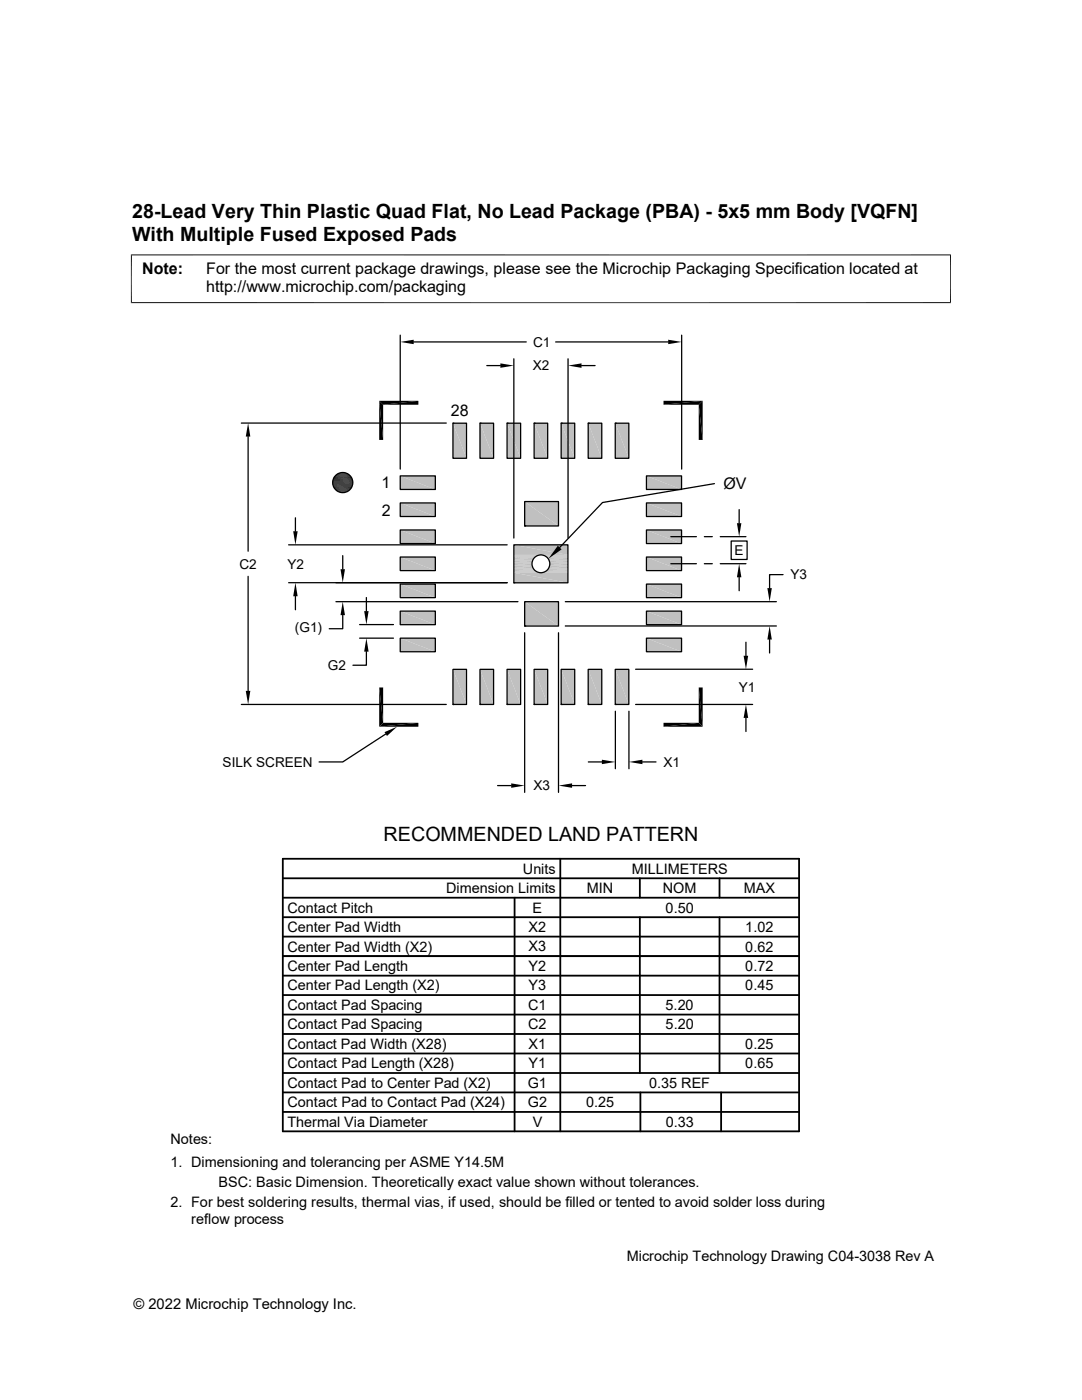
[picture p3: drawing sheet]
<svg xmlns="http://www.w3.org/2000/svg" width="216mm" height="279mm" viewBox="0 0 216 279" stroke-linecap="round" stroke-linejoin="round" font-family="sans-serif">
<g fill="#c0c0c0">
<path d="M122.8 84.5l2.7 7h-2.7z"/>
<path d="M122.8 84.5h2.7v7z"/>
<path d="M117.4 84.5l2.7 7h-2.7z"/>
<path d="M117.4 84.5h2.7v7z"/>
<path d="M112 84.5l2.7 7h-2.7z"/>
<path d="M112 84.5h2.7v7z"/>
<path d="M106.6 84.5l2.7 7h-2.7z"/>
<path d="M106.6 84.5h2.7v7z"/>
<path d="M101.2 84.5l2.7 7h-2.7z"/>
<path d="M101.2 84.5h2.7v7z"/>
<path d="M95.8 84.5l2.7 7h-2.7z"/>
<path d="M95.8 84.5h2.7v7z"/>
<path d="M90.4 84.5l2.7 7h-2.7z"/>
<path d="M90.4 84.5h2.7v7z"/>
<path d="M129 95l7 2.7h-7z"/>
<path d="M129 95h7v2.7z"/>
<path d="M79.9 95l7 2.7h-7z"/>
<path d="M79.9 95h7v2.7z"/>
<path d="M129 100.4l7 2.7h-7z"/>
<path d="M129 100.4h7v2.7z"/>
<path d="M79.9 100.4l7 2.7h-7z"/>
<path d="M79.9 100.4h7v2.7z"/>
<path d="M104.7 100.1l6.7 4.9h-6.7z"/>
<path d="M104.7 100.1h6.7v4.9z"/>
<path d="M129 105.8l7 2.7h-7z"/>
<path d="M129 105.8h7v2.7z"/>
<path d="M79.9 105.8l7 2.7h-7z"/>
<path d="M79.9 105.8h7v2.7z"/>
<path d="M102.5 108.7l10.8 2h-10.8z"/>
<path d="M102.5 108.7h10.8v2z"/>
</g>
<path d="M102.5 110.8h5.3M102.5 110.9h4.9M102.5 111h4.6M108.1 110.8h5.2M108.4 110.9h4.9M108.7 111h4.6" fill="none" stroke="#c0c0c0" stroke-width=".2"/>
<path d="M102.5 111.2h4.3M109 111.2h4.3" fill="none" stroke="#c0c0c0" stroke-width=".21"/>
<path d="M102.5 111.5h4.1M102.5 113.6h4.1M109.2 111.5h4.1M109.2 113.6h4.1" fill="none" stroke="#c0c0c0" stroke-width=".28"/>
<path d="M102.5 111.7h3.9M102.5 113.3h3.9M109.5 113.3h3.8M109.5 111.7h3.8" fill="none" stroke="#c0c0c0" stroke-width=".3"/>
<path d="M102.5 112h3.8M102.5 112.4h3.7M102.5 112.7h3.7M102.5 113h3.8M109.6 112h3.7M109.6 113h3.7M109.7 112.7h3.6M109.7 112.4h3.6" fill="none" stroke="#c0c0c0" stroke-width=".32"/>
<g fill="#c0c0c0">
<path d="M129 111.2l7 2.7h-7z"/>
<path d="M129 111.2h7v2.7z"/>
<path d="M79.9 111.2l7 2.7h-7z"/>
<path d="M79.9 111.2h7v2.7z"/>
</g>
<path d="M102.5 113.8h4.3M109 113.8h4.3" fill="none" stroke="#c0c0c0" stroke-width=".21"/>
<path d="M102.5 114h4.6M102.5 114.2h4.9M102.5 114.3h5.3M108.1 114.3h5.2M108.4 114.2h4.9M108.7 114h4.6" fill="none" stroke="#c0c0c0" stroke-width=".2"/>
<g fill="#c0c0c0">
<path d="M102.5 114.3l10.8 2h-10.8z"/>
<path d="M102.5 114.3h10.8v2z"/>
<path d="M129 116.6l7 2.7h-7z"/>
<path d="M129 116.6h7v2.7z"/>
<path d="M79.9 116.6l7 2.7h-7z"/>
<path d="M79.9 116.6h7v2.7z"/>
<path d="M129 122l7 2.7h-7z"/>
<path d="M129 122h7v2.7z"/>
<path d="M79.9 122l7 2.7h-7z"/>
<path d="M79.9 122h7v2.7z"/>
<path d="M104.7 120.1l6.7 4.8h-6.7z"/>
<path d="M104.7 120.1h6.7v4.8z"/>
<path d="M129 127.4l7 2.7h-7z"/>
<path d="M129 127.4h7v2.7z"/>
<path d="M79.9 127.4l7 2.7h-7z"/>
<path d="M79.9 127.4h7v2.7z"/>
<path d="M122.8 133.6l2.7 7h-2.7z"/>
<path d="M122.8 133.6h2.7v7z"/>
<path d="M117.4 133.6l2.7 7h-2.7z"/>
<path d="M117.4 133.6h2.7v7z"/>
<path d="M112 133.6l2.7 7h-2.7z"/>
<path d="M112 133.6h2.7v7z"/>
<path d="M106.6 133.6l2.7 7h-2.7z"/>
<path d="M106.6 133.6h2.7v7z"/>
<path d="M101.2 133.6l2.7 7h-2.7z"/>
<path d="M101.2 133.6h2.7v7z"/>
<path d="M95.8 133.6l2.7 7h-2.7z"/>
<path d="M95.8 133.6h2.7v7z"/>
<path d="M90.4 133.6l2.7 7h-2.7z"/>
<path d="M90.4 133.6h2.7v7z"/>
</g>
<g fill="none" stroke="#000" stroke-width=".25">
<path d="M79.9 66.9v26.7M82.5 68.2h22.5M97.1 73h2.7M102.5 71.6v35.8M110.9 68.2h22.4M113.3 71.6v35.8M116 73h2.7M136 66.9v26.7M48.2 84.4h40.8M49.5 87.1v22.9M79.9 95h7v2.7h-7zM90.4 84.5h2.7v7h-2.7z"/>
<path d="M90.4 84.5h.1M95.8 84.5h2.7v7h-2.7zM95.8 84.5h.1M101.2 84.5h2.7v7h-2.7zM101.2 84.5h.1M106.6 84.5h2.7v7h-2.7zM106.6 84.5h.1M112 84.5h2.7v7h-2.7zM112 84.5h.1M117.4 84.5h2.7v7h-2.7zM117.4 84.5h.1M122.8 84.5h2.7v7h-2.7z"/>
<path d="M122.8 84.5h.1M129 95h7v2.7h-7zM142.6 96.5l-22.4 3.8-8.5 9M49.5 115v22.9M57.6 108.7h43.6M57.6 116.3h43.6M58.9 103.3v2.7M58.9 119v2.7M68.4 110.9v2.7M73.1 119.3v2.7M79.9 116.6h7v2.7h-7zM79.9 111.2h7v2.7h-7z"/>
<path d="M79.9 105.8h7v2.7h-7zM79.9 100.4h7v2.7h-7zM102.5 108.7h10.8v7.6h-10.8zM102.5 116.3h.1M104.7 100.1h6.7v4.9h-6.7zM104.7 105h.1M129 116.6h7v2.7h-7zM129 111.2h7v2.7h-7zM129 105.8h7v2.7h-7zM129 100.4h7v2.7h-7zM133.9 107.1h5.1M133.9 112.5h5.1"/>
<path d="M140.5 107.1h1.6M140.5 112.5h1.6M143.7 107.1h5.1M143.7 112.5h5.1M145.9 108h3.2v3.7h-3.2zM147.5 101.7v2.7M147.5 115.2v2.7M156.3 114.7h-2.7v2.7M67 120.1h36.4M68.4 122.8v2.7h-2.7M71.8 124.7h6.7M71.8 127.4h6.7"/>
<path d="M73.1 130v2.8h-2.7M79.9 127.4h7v2.7h-7zM79.9 122h7v2.7h-7zM90.4 133.6h2.7v7h-2.7zM95.8 133.6h2.7v7h-2.7zM101.2 133.6h2.7v7h-2.7zM104.7 120.1h6.7v4.8h-6.7zM104.7 124.9h.1M104.7 126.3v31.8M106.6 133.6h2.7v7h-2.7zM111.4 126.3v31.8M112 133.6h2.7v7h-2.7z"/>
<path d="M112.8 124.9h42.1M112.8 120.1h42.1M117.4 133.6h2.7v7h-2.7zM122.8 133.6h2.7v7h-2.7zM126.8 133.6h23.4M129 127.4h7v2.7h-7zM129 122h7v2.7h-7zM148.8 128.2v2.7M153.6 127.6v2.7M48.2 140.6h40.8M77 146.5l-8.6 5.6h-4.7M90.4 140.6h.1"/>
<path d="M95.8 140.6h.1M99.3 156.8h2.7M101.2 140.6h.1M106.6 140.6h.1M112 140.6h.1M114.2 156.8h2.6M117.4 140.6h.1M117.4 152.1h2.7M122.8 140.6h.1M122.8 141.9v11.5M125.5 141.9v11.5M126.8 140.6h23.4"/>
<path d="M128.2 152.1h2.7M148.8 143.3v2.7"/>
<circle cx="68.4" cy="96.3" r="2.01"/>
<circle cx="107.9" cy="112.5" r="1.78"/>
</g>
<g fill="none" stroke="#000" stroke-width=".36">
<path d="M56.4 175.3h103M56.4 171.4h103v54.4h-103zM56.4 179.2h103M102.7 179.2v46.6M111.8 171.4v54.4M127.7 175.3v3.9M143.6 175.3v3.9M56.4 186.9h103M56.4 183h103M56.4 190.8h103M56.4 194.7h103M56.4 198.6h103"/>
<path d="M127.7 183v31.1M143.6 183v31.1M56.4 206.4h103M56.4 210.2h103M56.4 214.1h103M56.4 202.5h103M56.4 218h103M127.8 218v7.8M143.9 218v7.8M56.4 221.9h103"/>
</g>
<g fill="#000">
<path d="M75.7 80l.8 7.8h-.8zM79.9 68.2l2.6-.4v.9zM75.7 80h7.8l-7 .8zM99.8 72.5l2.7 .5-2.7 .4zM113.3 73l2.7-.5v.9zM132.4 80h7.8l-7.8 .8zM133.3 67.8l2.7 .4-2.7 .5zM139.4 80.8l.8-.8v7.8zM49.5 84.4l.5 2.7h-1zM67.4 98.1h1.8zM67.6 94.5l1.8 .1zM67.6 98.1l1.4 .1z"/>
<path d="M67.6 98.1h1.6zM67.6 94.5h1.6zM67.7 94.4l1.5 .1zM67.7 98.2l1.2 .1zM67.7 98.2h1.3zM67.7 94.4h1.3zM67.9 94.3l1.1 .1zM67.9 98.3h.7zM67.9 98.3h1zM67.9 94.3h1zM68.1 94.3h.8zM68.1 98.3h.5z"/>
<path d="M68.1 94.3h.5zM75.7 80l.8 .8v7zM76.5 80.8l7-.8v.8zM132.4 80.8l7.8-.8-.8 .8zM139.4 80.8l.8 7h-.8zM58.5 106h.9l-.5 2.7zM58.9 116.3l.5 2.7h-.9zM67.9 113.6h.9l-.4 2.7zM111.3 108.9l.8 .7-2.7 1.9zM147 104.4h.9l-.4 2.7zM147.5 112.5l.4 2.7h-.9zM153.1 117.4h.9l-.4 2.7z"/>
<path d="M49 137.9h1l-.5 2.7zM68.4 120.1l.4 2.7h-.9zM72.7 122h.9l-.5 2.7zM73.1 127.4l.5 2.6h-.9zM148.4 130.9h.9l-.5 2.7zM153.6 124.9l.4 2.7h-.9zM75.7 137.2l.8 7.1-.8 .7zM75.7 137.2h.8v7.1zM76.7 146.1l2.5-1.1-2 1.9zM75.7 145l7.8-.7v.7zM76.5 144.3h7l-7.8 .7zM102 156.3l2.7 .5-2.7 .4z"/>
<path d="M111.4 156.8l2.8-.5v.9zM120.1 151.6l2.7 .5-2.7 .4zM125.5 152.1l2.7-.5v.9zM132.4 144.3h7l-7 .7zM132.4 145l7-.7 .8 .7zM139.4 137.2l.8 7.8-.8-.7zM139.4 137.2h.8v7.8zM148.8 140.6l.5 2.7h-.9z"/>
</g>
<g fill="none" stroke="#000" stroke-width=".2">
<path d="M26.1 50.9h163.7M26.2 50.8v9.7M189.7 50.8v9.7M26.1 60.4h163.7M66.4 96h4M66.4 96.2h4M66.4 96.4h4M66.4 96.6h4M66.4 95.8h4M66.4 96.8h4M66.4 97h3.9M66.4 95.6h3.9"/>
<path d="M66.5 95.5h3.8M66.5 97.2h3.8M66.6 97.3h3.6M66.6 95.3h3.6M66.7 97.5h3.4M66.7 95.1h3.4M66.8 97.6h3.2M66.8 95h3.2M66.9 97.8h3M66.9 94.8h3M67.1 94.7h2.6M67.1 97.9h2.6"/>
<path d="M67.2 94.6h2.4M67.2 98h2.4M67.4 98.1h2M67.4 94.5h2"/>
</g>
<g font-size="3.9">
<text x="26.4" y="43.5">28-Lead Very Thin Plastic Quad Flat, No Lead Package (PBA) - 5x5 mm Body [VQFN]</text>
<text x="26.4" y="48">With Multiple Fused Exposed Pads</text>
<text x="76.5" y="167.8">RECOMMENDED LAND PATTERN</text>
</g>
<g font-size="3.2">
<text x="28.4" y="54.6">Note:</text>
<text x="41.1" y="58.3">http://www.microchip.com/packaging</text>
<text x="41.1" y="54.6">For the most current package drawings, please see the Microchip Packaging Specification located at</text>
<text x="90" y="83.1">28</text>
<text x="76.1" y="97.5">1</text>
<text x="144.4" y="97.6">ØV</text>
<text x="76.2" y="102.9">2</text>
</g>
<g font-size="2.9">
<text x="89" y="178.2">Dimension Limits</text>
<text x="104.3" y="174.4">Units</text>
<text x="117.1" y="178.2">MIN</text>
<text x="126" y="174.4">MILLIMETERS</text>
<text x="132.3" y="178.2">NOM</text>
<text x="148.4" y="178.2">MAX</text>
<text x="57.3" y="182.1">Contact Pitch</text>
<text x="106.3" y="182.1">E</text>
<text x="132.8" y="182.1">0.50</text>
<text x="57.3" y="186">Center Pad Width</text>
<text x="57.3" y="189.9">Center Pad Width (X2)</text>
<text x="105.5" y="186">X2</text>
<text x="105.5" y="189.9">X3</text>
<text x="148.7" y="186">1.02</text>
<text x="148.7" y="189.9">0.62</text>
<text x="57.3" y="193.8">Center Pad Length</text>
<text x="57.3" y="197.7">Center Pad Length (X2)</text>
<text x="105.5" y="193.8">Y2</text>
<text x="105.5" y="197.7">Y3</text>
<text x="148.7" y="193.8">0.72</text>
<text x="148.7" y="197.7">0.45</text>
<text x="57.3" y="201.6">Contact Pad Spacing</text>
<text x="105.4" y="201.6">C1</text>
<text x="132.8" y="201.6">5.20</text>
<text x="57.3" y="205.4">Contact Pad Spacing</text>
<text x="57.3" y="209.3">Contact Pad Width (X28)</text>
<text x="105.4" y="205.4">C2</text>
<text x="105.5" y="209.3">X1</text>
<text x="132.8" y="205.4">5.20</text>
<text x="148.7" y="209.3">0.25</text>
<text x="57.3" y="213.2">Contact Pad Length (X28)</text>
<text x="105.5" y="213.2">Y1</text>
<text x="148.7" y="213.2">0.65</text>
<text x="57.3" y="221">Contact Pad to Contact Pad (X24)</text>
<text x="57.3" y="217.1">Contact Pad to Center Pad (X2)</text>
<text x="105.3" y="217.1">G1</text>
<text x="105.3" y="221">G2</text>
<text x="116.9" y="221">0.25</text>
<text x="129.5" y="217.1">0.35 REF</text>
<text x="57.3" y="224.9">Thermal Via Diameter</text>
<text x="106.3" y="224.9">V</text>
<text x="132.8" y="224.9">0.33</text>
<text x="34" y="228.3">Notes:</text>
<text x="34" y="232.9">1. Dimensioning and tolerancing per ASME Y14.5M</text>
<text x="43.6" y="236.9">BSC: Basic Dimension. Theoretically exact value shown without tolerances.</text>
<text x="34" y="241">2. For best soldering results, thermal vias, if used, should be filled or tented to avoid solder loss during</text>
<text x="38.1" y="244.3">reflow process</text>
<text x="125.1" y="251.7">Microchip Technology Drawing C04-3038 Rev A</text>
<text x="26.6" y="261.3">© 2022 Microchip Technology Inc.</text>
</g>
<g font-size="2.7">
<text x="106.4" y="69.2">C1</text>
<text x="106.3" y="73.9">X2</text>
<text x="47.8" y="113.5">C2</text>
<text x="57.4" y="113.5">Y2</text>
<text x="146.6" y="110.8">E</text>
<text x="157.8" y="115.6">Y3</text>
<text x="58.8" y="126.2">(G1)</text>
<text x="65.4" y="133.7">G2</text>
<text x="147.4" y="138">Y1</text>
<text x="44.4" y="153">SILK SCREEN</text>
<text x="132.4" y="153">X1</text>
<text x="106.5" y="157.7">X3</text>
</g>
</svg>
